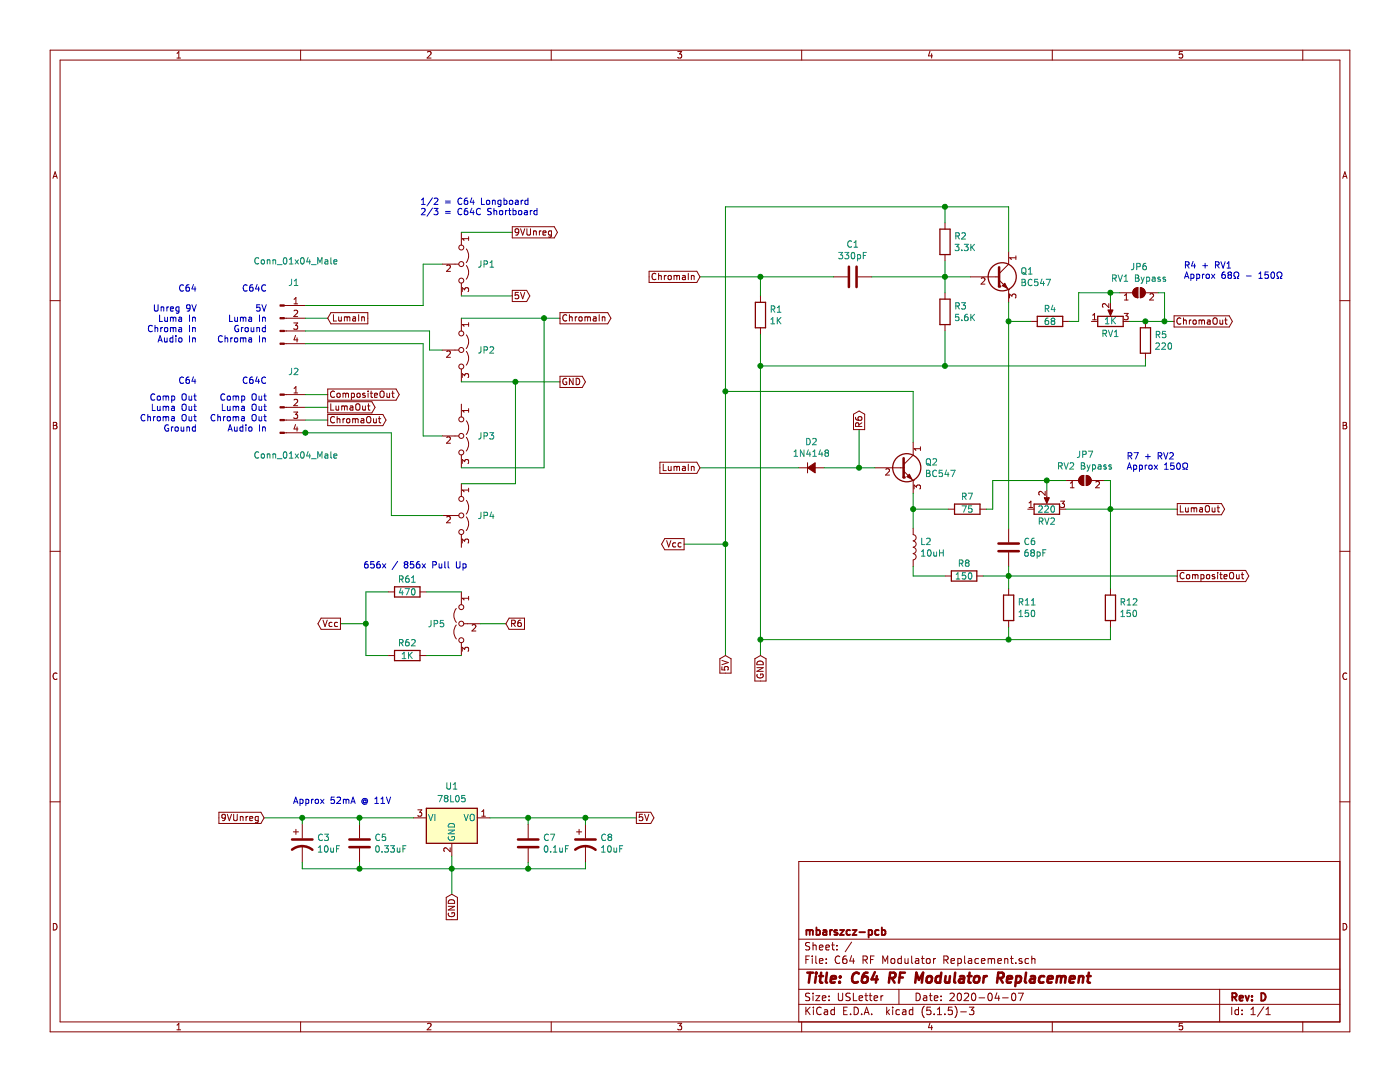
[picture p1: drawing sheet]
EESchema Schematic File Version 4
EELAYER 30 0
EELAYER END
$Descr USLetter 11000 8500
encoding utf-8
Sheet 1 1
Title "C64 RF Modulator Replacement"
Date "2020-04-07"
Rev "D"
Comp "mbarszcz-pcb"
Comment1 ""
Comment2 ""
Comment3 ""
Comment4 ""
$EndDescr
$Comp
L Device:R R1
U 1 1
P 5975 2475
F 0 "R1" H 6045 2521 50  0000 L CNN
F 1 "1K" H 6045 2430 50  0000 L CNN
F 2 "Resistor_THT:R_Axial_DIN0207_L6.3mm_D2.5mm_P10.16mm_Horizontal" V 5905 2475 50  0001 C CNN
F 3 "~" H 5975 2475 50  0001 C CNN
	1    5975 2475
	1    0    0    -1  
$EndComp
$Comp
L Device:R R3
U 1 1
P 7425 2450
F 0 "R3" H 7495 2496 50  0000 L CNN
F 1 "5.6K" H 7495 2405 50  0000 L CNN
F 2 "Resistor_THT:R_Axial_DIN0207_L6.3mm_D2.5mm_P10.16mm_Horizontal" V 7355 2450 50  0001 C CNN
F 3 "~" H 7425 2450 50  0001 C CNN
	1    7425 2450
	1    0    0    -1  
$EndComp
$Comp
L Device:R R4
U 1 1
P 8250 2525
F 0 "R4" V 8150 2525 50  0000 C CNN
F 1 "68" V 8250 2525 50  0000 C CNN
F 2 "Resistor_THT:R_Axial_DIN0207_L6.3mm_D2.5mm_P10.16mm_Horizontal" V 8180 2525 50  0001 C CNN
F 3 "~" H 8250 2525 50  0001 C CNN
	1    8250 2525
	0    1    1    0   
$EndComp
$Comp
L Device:R R5
U 1 1
P 9000 2675
F 0 "R5" H 9070 2721 50  0000 L CNN
F 1 "220" H 9070 2630 50  0000 L CNN
F 2 "Resistor_THT:R_Axial_DIN0207_L6.3mm_D2.5mm_P10.16mm_Horizontal" V 8930 2675 50  0001 C CNN
F 3 "~" H 9000 2675 50  0001 C CNN
	1    9000 2675
	1    0    0    -1  
$EndComp
$Comp
L Device:R R12
U 1 1
P 8725 4775
F 0 "R12" H 8795 4821 50  0000 L CNN
F 1 "150" H 8795 4730 50  0000 L CNN
F 2 "Resistor_THT:R_Axial_DIN0207_L6.3mm_D2.5mm_P10.16mm_Horizontal" V 8655 4775 50  0001 C CNN
F 3 "~" H 8725 4775 50  0001 C CNN
	1    8725 4775
	1    0    0    -1  
$EndComp
$Comp
L Device:L L2
U 1 1
P 7175 4300
F 0 "L2" H 7228 4346 50  0000 L CNN
F 1 "10uH" H 7228 4255 50  0000 L CNN
F 2 "Inductor_THT:L_Axial_L6.6mm_D2.7mm_P10.16mm_Horizontal_Vishay_IM-2" H 7175 4300 50  0001 C CNN
F 3 "~" H 7175 4300 50  0001 C CNN
	1    7175 4300
	1    0    0    -1  
$EndComp
$Comp
L Transistor_BJT:BC547 Q1
U 1 1
P 7825 2175
F 0 "Q1" H 8016 2221 50  0000 L CNN
F 1 "BC547" H 8016 2130 50  0000 L CNN
F 2 "Package_TO_SOT_THT:TO-92_HandSolder" H 8025 2100 50  0001 L CIN
F 3 "http://www.fairchildsemi.com/ds/BC/BC547.pdf" H 7825 2175 50  0001 L CNN
	1    7825 2175
	1    0    0    -1  
$EndComp
$Comp
L Device:C C1
U 1 1
P 6700 2175
F 0 "C1" V 6952 2175 50  0000 C CNN
F 1 "330pF" V 6861 2175 50  0000 C CNN
F 2 "Capacitor_THT:C_Disc_D5.0mm_W2.5mm_P2.50mm" H 6738 2025 50  0001 C CNN
F 3 "~" H 6700 2175 50  0001 C CNN
	1    6700 2175
	0    -1   -1   0   
$EndComp
$Comp
L Device:C C6
U 1 1
P 7925 4300
F 0 "C6" H 8040 4346 50  0000 L CNN
F 1 "68pF" H 8040 4255 50  0000 L CNN
F 2 "Capacitor_THT:C_Disc_D5.0mm_W2.5mm_P2.50mm" H 7963 4150 50  0001 C CNN
F 3 "~" H 7925 4300 50  0001 C CNN
	1    7925 4300
	1    0    0    -1  
$EndComp
$Comp
L Regulator_Linear:L78L05_TO92 U1
U 1 1
P 3550 6425
F 0 "U1" H 3550 6675 50  0000 C CNN
F 1 "78L05" H 3550 6575 50  0000 C CNN
F 2 "Package_TO_SOT_THT:TO-92_HandSolder" H 3575 6275 50  0001 L CIN
F 3 "http://www.st.com/content/ccc/resource/technical/document/datasheet/41/4f/b3/b0/12/d4/47/88/CD00000444.pdf/files/CD00000444.pdf/jcr:content/translations/en.CD00000444.pdf" H 3550 6375 50  0001 C CNN
	1    3550 6425
	1    0    0    -1  
$EndComp
$Comp
L Device:C C5
U 1 1
P 2825 6625
F 0 "C5" H 2940 6671 50  0000 L CNN
F 1 "0.33uF" H 2940 6580 50  0000 L CNN
F 2 "Capacitor_THT:C_Disc_D5.0mm_W2.5mm_P2.50mm" H 2863 6475 50  0001 C CNN
F 3 "~" H 2825 6625 50  0001 C CNN
	1    2825 6625
	1    0    0    -1  
$EndComp
$Comp
L Device:C C7
U 1 1
P 4150 6625
F 0 "C7" H 4265 6671 50  0000 L CNN
F 1 "0.1uF" H 4265 6580 50  0000 L CNN
F 2 "Capacitor_THT:C_Disc_D5.0mm_W2.5mm_P2.50mm" H 4188 6475 50  0001 C CNN
F 3 "~" H 4150 6625 50  0001 C CNN
	1    4150 6625
	1    0    0    -1  
$EndComp
$Comp
L Device:CP1 C3
U 1 1
P 2375 6625
F 0 "C3" H 2490 6671 50  0000 L CNN
F 1 "10uF" H 2490 6580 50  0000 L CNN
F 2 "Capacitor_THT:CP_Radial_D5.0mm_P2.50mm" H 2375 6625 50  0001 C CNN
F 3 "~" H 2375 6625 50  0001 C CNN
	1    2375 6625
	1    0    0    -1  
$EndComp
$Comp
L Device:CP1 C8
U 1 1
P 4600 6625
F 0 "C8" H 4715 6671 50  0000 L CNN
F 1 "10uF" H 4715 6580 50  0000 L CNN
F 2 "Capacitor_THT:CP_Radial_D5.0mm_P2.50mm" H 4600 6625 50  0001 C CNN
F 3 "~" H 4600 6625 50  0001 C CNN
	1    4600 6625
	1    0    0    -1  
$EndComp
$Comp
L Connector:Conn_01x04_Male J1
U 1 1
P 2200 2500
F 0 "J1" H 2308 2781 50  0000 C CNN
F 1 "Conn_01x04_Male" H 2325 2950 50  0000 C CNN
F 2 "Connector_PinHeader_2.54mm:PinHeader_1x04_P2.54mm_Vertical" H 2200 2500 50  0001 C CNN
F 3 "~" H 2200 2500 50  0001 C CNN
	1    2200 2500
	1    0    0    -1  
$EndComp
Text Notes 1550 2700 2    50   ~ 0
Unreg 9V\nLuma In\nChroma In\nAudio In
Text Notes 1550 3400 2    50   ~ 0
Comp Out\nLuma Out\nChroma Out\nGround
$Comp
L Connector:Conn_01x04_Male J2
U 1 1
P 2200 3200
F 0 "J2" H 2308 3481 50  0000 C CNN
F 1 "Conn_01x04_Male" H 2325 2825 50  0000 C CNN
F 2 "Connector_PinHeader_2.54mm:PinHeader_1x04_P2.54mm_Vertical" H 2200 3200 50  0001 C CNN
F 3 "~" H 2200 3200 50  0001 C CNN
	1    2200 3200
	1    0    0    -1  
$EndComp
Text Notes 2100 2700 2    50   ~ 0
5V\nLuma In\nGround\nChroma In
Text Notes 2100 3400 2    50   ~ 0
Comp Out\nLuma Out\nChroma Out\nAudio In
Text Notes 1550 2300 2    50   ~ 0
C64
Text Notes 2100 2300 2    50   ~ 0
C64C
Text GLabel 5500 2175 0    50   Input ~ 0
ChromaIn
Text GLabel 5500 3675 0    50   Input ~ 0
LumaIn
Text GLabel 5700 5150 3    50   Input ~ 0
5V
Text GLabel 5975 5150 3    50   Input ~ 0
GND
Text GLabel 9225 2525 2    50   Output ~ 0
ChromaOut
Text GLabel 9250 4000 2    50   Output ~ 0
LumaOut
Text GLabel 9250 4525 2    50   Output ~ 0
CompositeOut
Wire Wire Line
	5500 2175 5975 2175
Connection ~ 7425 2175
Wire Wire Line
	7425 2175 7625 2175
Wire Wire Line
	7425 2175 7425 2300
Wire Wire Line
	7425 2050 7425 2175
Wire Wire Line
	5700 1625 7425 1625
Wire Wire Line
	7425 1625 7425 1750
$Comp
L Transistor_BJT:BC547 Q2
U 1 1
P 7075 3675
F 0 "Q2" H 7266 3721 50  0000 L CNN
F 1 "BC547" H 7266 3630 50  0000 L CNN
F 2 "Package_TO_SOT_THT:TO-92_HandSolder" H 7275 3600 50  0001 L CIN
F 3 "http://www.fairchildsemi.com/ds/BC/BC547.pdf" H 7075 3675 50  0001 L CNN
	1    7075 3675
	1    0    0    -1  
$EndComp
Wire Wire Line
	6750 3675 6875 3675
Connection ~ 6750 3675
Wire Wire Line
	7175 3075 7175 3475
Wire Wire Line
	5975 2175 5975 2325
$Comp
L Jumper:Jumper_3_Open JP1
U 1 1
P 3625 2075
F 0 "JP1" V 3625 2200 50  0000 L CNN
F 1 "Jumper_3_Open" V 3275 2225 50  0001 L CNN
F 2 "C64 RF Modulator Replacement:PinHeader_1x03_P2.54mm_Vertical-NoSilk" V 2925 2325 50  0001 C CNN
F 3 "~" H 3625 2075 50  0001 C CNN
	1    3625 2075
	0    1    1    0   
$EndComp
$Comp
L Jumper:Jumper_3_Open JP2
U 1 1
P 3625 2750
F 0 "JP2" V 3625 2875 50  0000 L CNN
F 1 "Jumper_3_Open" V 3275 2900 50  0001 L CNN
F 2 "C64 RF Modulator Replacement:PinHeader_1x03_P2.54mm_Vertical-NoSilk" V 2925 3000 50  0001 C CNN
F 3 "~" H 3625 2750 50  0001 C CNN
	1    3625 2750
	0    1    1    0   
$EndComp
$Comp
L Jumper:Jumper_3_Open JP3
U 1 1
P 3625 3425
F 0 "JP3" V 3625 3550 50  0000 L CNN
F 1 "Jumper_3_Open" V 3275 3575 50  0001 L CNN
F 2 "C64 RF Modulator Replacement:PinHeader_1x03_P2.54mm_Vertical-NoSilk" V 2925 3675 50  0001 C CNN
F 3 "~" H 3625 3425 50  0001 C CNN
	1    3625 3425
	0    1    1    0   
$EndComp
$Comp
L Jumper:Jumper_3_Open JP4
U 1 1
P 3625 4050
F 0 "JP4" V 3625 4175 50  0000 L CNN
F 1 "Jumper_3_Open" V 3275 4200 50  0001 L CNN
F 2 "C64 RF Modulator Replacement:PinHeader_1x03_P2.54mm_Vertical-NoSilk" V 2925 4300 50  0001 C CNN
F 3 "~" H 3625 4050 50  0001 C CNN
	1    3625 4050
	0    1    1    0   
$EndComp
Text GLabel 2575 2500 2    50   Input ~ 0
LumaIn
Wire Wire Line
	2400 2500 2575 2500
Text GLabel 2575 3200 2    50   Output ~ 0
LumaOut
Text GLabel 2575 3100 2    50   Output ~ 0
CompositeOut
Wire Wire Line
	2400 3100 2575 3100
Wire Wire Line
	2575 3200 2400 3200
Text GLabel 2575 3300 2    50   Output ~ 0
ChromaOut
Wire Wire Line
	2400 3300 2575 3300
Wire Wire Line
	2400 2400 3325 2400
Wire Wire Line
	3325 2400 3325 2075
Wire Wire Line
	3325 2075 3475 2075
Wire Wire Line
	2375 3400 2400 3400
Wire Wire Line
	3075 3400 3075 4050
Wire Wire Line
	3075 4050 3475 4050
Connection ~ 2400 3400
Wire Wire Line
	2400 3400 3075 3400
Wire Wire Line
	2400 2700 3325 2700
Wire Wire Line
	3325 2700 3325 3425
Wire Wire Line
	3325 3425 3475 3425
Wire Wire Line
	3475 2750 3375 2750
Wire Wire Line
	3375 2750 3375 2600
Wire Wire Line
	2400 2600 3375 2600
Wire Wire Line
	3625 1825 4025 1825
Text GLabel 4025 1825 2    50   Output ~ 0
9VUnreg
Text GLabel 2075 6425 0    50   Input ~ 0
9VUnreg
Text GLabel 4025 2325 2    50   Output ~ 0
5V
Wire Wire Line
	3625 2325 4025 2325
Text Notes 3300 1700 0    50   ~ 0
1/2 = C64 Longboard\n2/3 = C64C Shortboard
Text Notes 2100 3025 2    50   ~ 0
C64C
Text Notes 1550 3025 2    50   ~ 0
C64
Text GLabel 4400 2500 2    50   Output ~ 0
ChromaIn
Text GLabel 4400 3000 2    50   Output ~ 0
GND
Wire Wire Line
	3625 2500 4275 2500
Wire Wire Line
	3625 3675 4275 3675
Wire Wire Line
	4275 3675 4275 2500
Connection ~ 4275 2500
Wire Wire Line
	4275 2500 4400 2500
Wire Wire Line
	3625 3000 4050 3000
Wire Wire Line
	3625 3800 4050 3800
Wire Wire Line
	4050 3800 4050 3000
Connection ~ 4050 3000
Wire Wire Line
	4050 3000 4400 3000
Text GLabel 5000 6425 2    50   Output ~ 0
5V
Text GLabel 3550 7025 3    50   Input ~ 0
GND
Wire Wire Line
	2075 6425 2375 6425
Wire Wire Line
	2825 6425 2825 6475
Connection ~ 2825 6425
Wire Wire Line
	2825 6425 3250 6425
Wire Wire Line
	2375 6425 2375 6475
Connection ~ 2375 6425
Wire Wire Line
	2375 6425 2825 6425
Wire Wire Line
	2375 6775 2375 6825
Wire Wire Line
	2375 6825 2825 6825
Wire Wire Line
	2825 6825 2825 6775
Wire Wire Line
	2825 6825 3550 6825
Connection ~ 2825 6825
Connection ~ 3550 6825
Wire Wire Line
	3550 6825 3550 7025
Wire Wire Line
	3550 6725 3550 6825
Wire Wire Line
	3550 6825 4150 6825
Wire Wire Line
	4150 6825 4150 6775
Wire Wire Line
	4150 6475 4150 6425
Wire Wire Line
	4150 6425 3850 6425
Wire Wire Line
	4150 6425 4600 6425
Wire Wire Line
	4600 6425 4600 6475
Connection ~ 4150 6425
Wire Wire Line
	4600 6775 4600 6825
Wire Wire Line
	4600 6825 4150 6825
Connection ~ 4150 6825
Wire Wire Line
	4600 6425 5000 6425
Connection ~ 4600 6425
$Comp
L Device:D_Small_ALT D2
U 1 1
P 6375 3675
F 0 "D2" H 6375 3880 50  0000 C CNN
F 1 "1N4148" H 6375 3789 50  0000 C CNN
F 2 "Diode_THT:D_DO-35_SOD27_P2.54mm_Vertical_KathodeUp" V 6375 3675 50  0001 C CNN
F 3 "~" V 6375 3675 50  0001 C CNN
	1    6375 3675
	1    0    0    -1  
$EndComp
Wire Wire Line
	5700 1625 5700 3075
Wire Wire Line
	6475 3675 6750 3675
Wire Wire Line
	5500 3675 6275 3675
Wire Wire Line
	7425 1625 7925 1625
Wire Wire Line
	7925 1625 7925 1975
Connection ~ 7425 1625
$Comp
L Jumper:Jumper_3_Open JP5
U 1 1
P 3625 4900
F 0 "JP5" V 3625 5025 50  0000 L CNN
F 1 "Jumper_3_Open" V 3275 5050 50  0001 L CNN
F 2 "C64 RF Modulator Replacement:PinHeader_1x03_P2.54mm_Vertical-NoSilk" V 2925 5150 50  0001 C CNN
F 3 "~" H 3625 4900 50  0001 C CNN
	1    3625 4900
	0    -1   1    0   
$EndComp
$Comp
L Device:R R61
U 1 1
P 3200 4650
F 0 "R61" V 3100 4650 50  0000 C CNN
F 1 "470" V 3200 4650 50  0000 C CNN
F 2 "Resistor_THT:R_Axial_DIN0207_L6.3mm_D2.5mm_P10.16mm_Horizontal" V 3130 4650 50  0001 C CNN
F 3 "~" H 3200 4650 50  0001 C CNN
	1    3200 4650
	0    1    1    0   
$EndComp
$Comp
L Device:R R62
U 1 1
P 3200 5150
F 0 "R62" V 3100 5150 50  0000 C CNN
F 1 "1K" V 3200 5150 50  0000 C CNN
F 2 "Resistor_THT:R_Axial_DIN0207_L6.3mm_D2.5mm_P10.16mm_Horizontal" V 3130 5150 50  0001 C CNN
F 3 "~" H 3200 5150 50  0001 C CNN
	1    3200 5150
	0    1    1    0   
$EndComp
Wire Wire Line
	2875 5150 2875 4900
Text GLabel 2675 4900 0    50   Output ~ 0
Vcc
Wire Wire Line
	2675 4900 2875 4900
Connection ~ 2875 4900
Wire Wire Line
	2875 4900 2875 4650
Wire Wire Line
	3350 4650 3625 4650
Wire Wire Line
	3350 5150 3625 5150
Wire Wire Line
	5700 3075 7175 3075
Text GLabel 3975 4900 2    50   Input ~ 0
R6
Wire Wire Line
	3975 4900 3775 4900
Wire Wire Line
	2875 4650 3050 4650
Wire Wire Line
	2875 5150 3050 5150
$Comp
L Device:R R2
U 1 1
P 7425 1900
F 0 "R2" H 7495 1946 50  0000 L CNN
F 1 "3.3K" H 7495 1855 50  0000 L CNN
F 2 "Resistor_THT:R_Axial_DIN0207_L6.3mm_D2.5mm_P10.16mm_Horizontal" V 7355 1900 50  0001 C CNN
F 3 "~" H 7425 1900 50  0001 C CNN
	1    7425 1900
	1    0    0    -1  
$EndComp
Text GLabel 6750 3375 1    50   Output ~ 0
R6
Wire Wire Line
	6750 3375 6750 3675
Text Notes 3675 4475 2    50   ~ 0
656x / 856x Pull Up
Text GLabel 5375 4275 0    50   Output ~ 0
Vcc
Wire Wire Line
	5375 4275 5700 4275
Connection ~ 5700 4275
Wire Wire Line
	5975 2175 6550 2175
Connection ~ 5975 2175
Wire Wire Line
	5700 4275 5700 5150
Wire Wire Line
	6850 2175 7425 2175
Connection ~ 7925 4525
$Comp
L Device:R R8
U 1 1
P 7575 4525
F 0 "R8" V 7475 4525 50  0000 C CNN
F 1 "150" V 7575 4525 50  0000 C CNN
F 2 "Resistor_THT:R_Axial_DIN0207_L6.3mm_D2.5mm_P10.16mm_Horizontal" V 7505 4525 50  0001 C CNN
F 3 "~" H 7575 4525 50  0001 C CNN
	1    7575 4525
	0    1    1    0   
$EndComp
Wire Wire Line
	7925 4450 7925 4525
Wire Wire Line
	7175 4450 7175 4525
$Comp
L Device:R R11
U 1 1
P 7925 4775
F 0 "R11" H 7995 4821 50  0000 L CNN
F 1 "150" H 7995 4730 50  0000 L CNN
F 2 "Resistor_THT:R_Axial_DIN0207_L6.3mm_D2.5mm_P10.16mm_Horizontal" V 7855 4775 50  0001 C CNN
F 3 "~" H 7925 4775 50  0001 C CNN
	1    7925 4775
	1    0    0    -1  
$EndComp
Wire Wire Line
	7925 4525 7925 4625
Connection ~ 5975 5025
Wire Wire Line
	5975 5025 5975 5150
Wire Wire Line
	5975 5025 7925 5025
Wire Wire Line
	7925 4925 7925 5025
Connection ~ 7925 5025
Wire Wire Line
	7925 5025 8725 5025
Wire Wire Line
	8725 4925 8725 5025
Wire Wire Line
	7725 4525 7925 4525
Wire Wire Line
	7425 4525 7175 4525
Text Notes 2300 6325 0    50   ~ 0
Approx 52mA @ 11V
Wire Wire Line
	9000 2825 9000 2875
$Comp
L Device:R R7
U 1 1
P 7600 4000
F 0 "R7" V 7500 4000 50  0000 C CNN
F 1 "75" V 7600 4000 50  0000 C CNN
F 2 "Resistor_THT:R_Axial_DIN0207_L6.3mm_D2.5mm_P10.16mm_Horizontal" V 7530 4000 50  0001 C CNN
F 3 "~" H 7600 4000 50  0001 C CNN
	1    7600 4000
	0    1    1    0   
$EndComp
Connection ~ 5700 3075
Wire Wire Line
	5700 3075 5700 4275
Wire Wire Line
	7175 3875 7175 4000
Wire Wire Line
	8725 4000 8725 4625
Wire Wire Line
	7450 4000 7175 4000
Connection ~ 7175 4000
Wire Wire Line
	7175 4000 7175 4150
Wire Wire Line
	8375 4000 8725 4000
Connection ~ 8725 4000
Wire Wire Line
	7750 4000 7800 4000
Wire Wire Line
	7800 4000 7800 3775
Wire Wire Line
	7800 3775 8225 3775
$Comp
L Jumper:SolderJumper_2_Open JP7
U 1 1
P 8525 3775
F 0 "JP7" H 8525 3980 50  0000 C CNN
F 1 "RV2 Bypass" H 8525 3889 50  0000 C CNN
F 2 "Jumper:SolderJumper-2_P1.3mm_Open_RoundedPad1.0x1.5mm" H 8525 3775 50  0001 C CNN
F 3 "~" H 8525 3775 50  0001 C CNN
	1    8525 3775
	1    0    0    -1  
$EndComp
Wire Wire Line
	8225 3775 8225 3850
Wire Wire Line
	8675 3775 8725 3775
Wire Wire Line
	8725 3775 8725 4000
Wire Wire Line
	8225 3775 8375 3775
Connection ~ 8225 3775
$Comp
L Device:R_POT RV1
U 1 1
P 8725 2525
F 0 "RV1" V 8625 2525 50  0000 C CNN
F 1 "1K" V 8725 2525 50  0000 C CNN
F 2 "C64 RF Modulator Replacement:Potentiometer_Bourns_3296W_Vertical" H 8725 2525 50  0001 C CNN
F 3 "~" H 8725 2525 50  0001 C CNN
	1    8725 2525
	0    -1   -1   0   
$EndComp
Wire Wire Line
	8875 2525 9000 2525
$Comp
L Jumper:SolderJumper_2_Open JP6
U 1 1
P 8950 2300
F 0 "JP6" H 8950 2505 50  0000 C CNN
F 1 "RV1 Bypass" H 8950 2414 50  0000 C CNN
F 2 "Jumper:SolderJumper-2_P1.3mm_Open_RoundedPad1.0x1.5mm" H 8950 2300 50  0001 C CNN
F 3 "~" H 8950 2300 50  0001 C CNN
	1    8950 2300
	1    0    0    -1  
$EndComp
Wire Wire Line
	5975 2625 5975 2875
Connection ~ 9000 2525
Wire Wire Line
	9000 2525 9150 2525
Wire Wire Line
	9000 2875 7425 2875
Wire Wire Line
	7425 2600 7425 2875
Wire Wire Line
	7425 2875 5975 2875
Connection ~ 7425 2875
Connection ~ 5975 2875
Wire Wire Line
	5975 2875 5975 5025
Wire Wire Line
	8475 2300 8725 2300
Wire Wire Line
	8725 2300 8725 2375
Wire Wire Line
	8725 2300 8800 2300
Connection ~ 8725 2300
Wire Wire Line
	9100 2300 9150 2300
Wire Wire Line
	9150 2300 9150 2525
Connection ~ 9150 2525
Wire Wire Line
	9150 2525 9225 2525
Text Notes 9300 2200 0    50   ~ 0
R4 + RV1\nApprox 68Ω - 150Ω
Text Notes 8850 3700 0    50   ~ 0
R7 + RV2\nApprox 150Ω
Wire Wire Line
	7925 4525 9250 4525
Wire Wire Line
	8725 4000 9250 4000
Wire Wire Line
	7925 2375 7925 2525
Wire Wire Line
	8475 2300 8475 2525
Wire Wire Line
	8475 2525 8400 2525
Wire Wire Line
	8100 2525 7925 2525
Connection ~ 7925 2525
Wire Wire Line
	7925 2525 7925 4150
$Comp
L Device:R_POT RV2
U 1 1
P 8225 4000
F 0 "RV2" V 8125 4000 50  0000 C CNN
F 1 "220" V 8220 4000 50  0000 C CNN
F 2 "C64 RF Modulator Replacement:Potentiometer_Bourns_3296W_Vertical" H 8225 4000 50  0001 C CNN
F 3 "~" H 8225 4000 50  0001 C CNN
	1    8225 4000
	0    -1   -1   0   
$EndComp
$EndSCHEMATC
